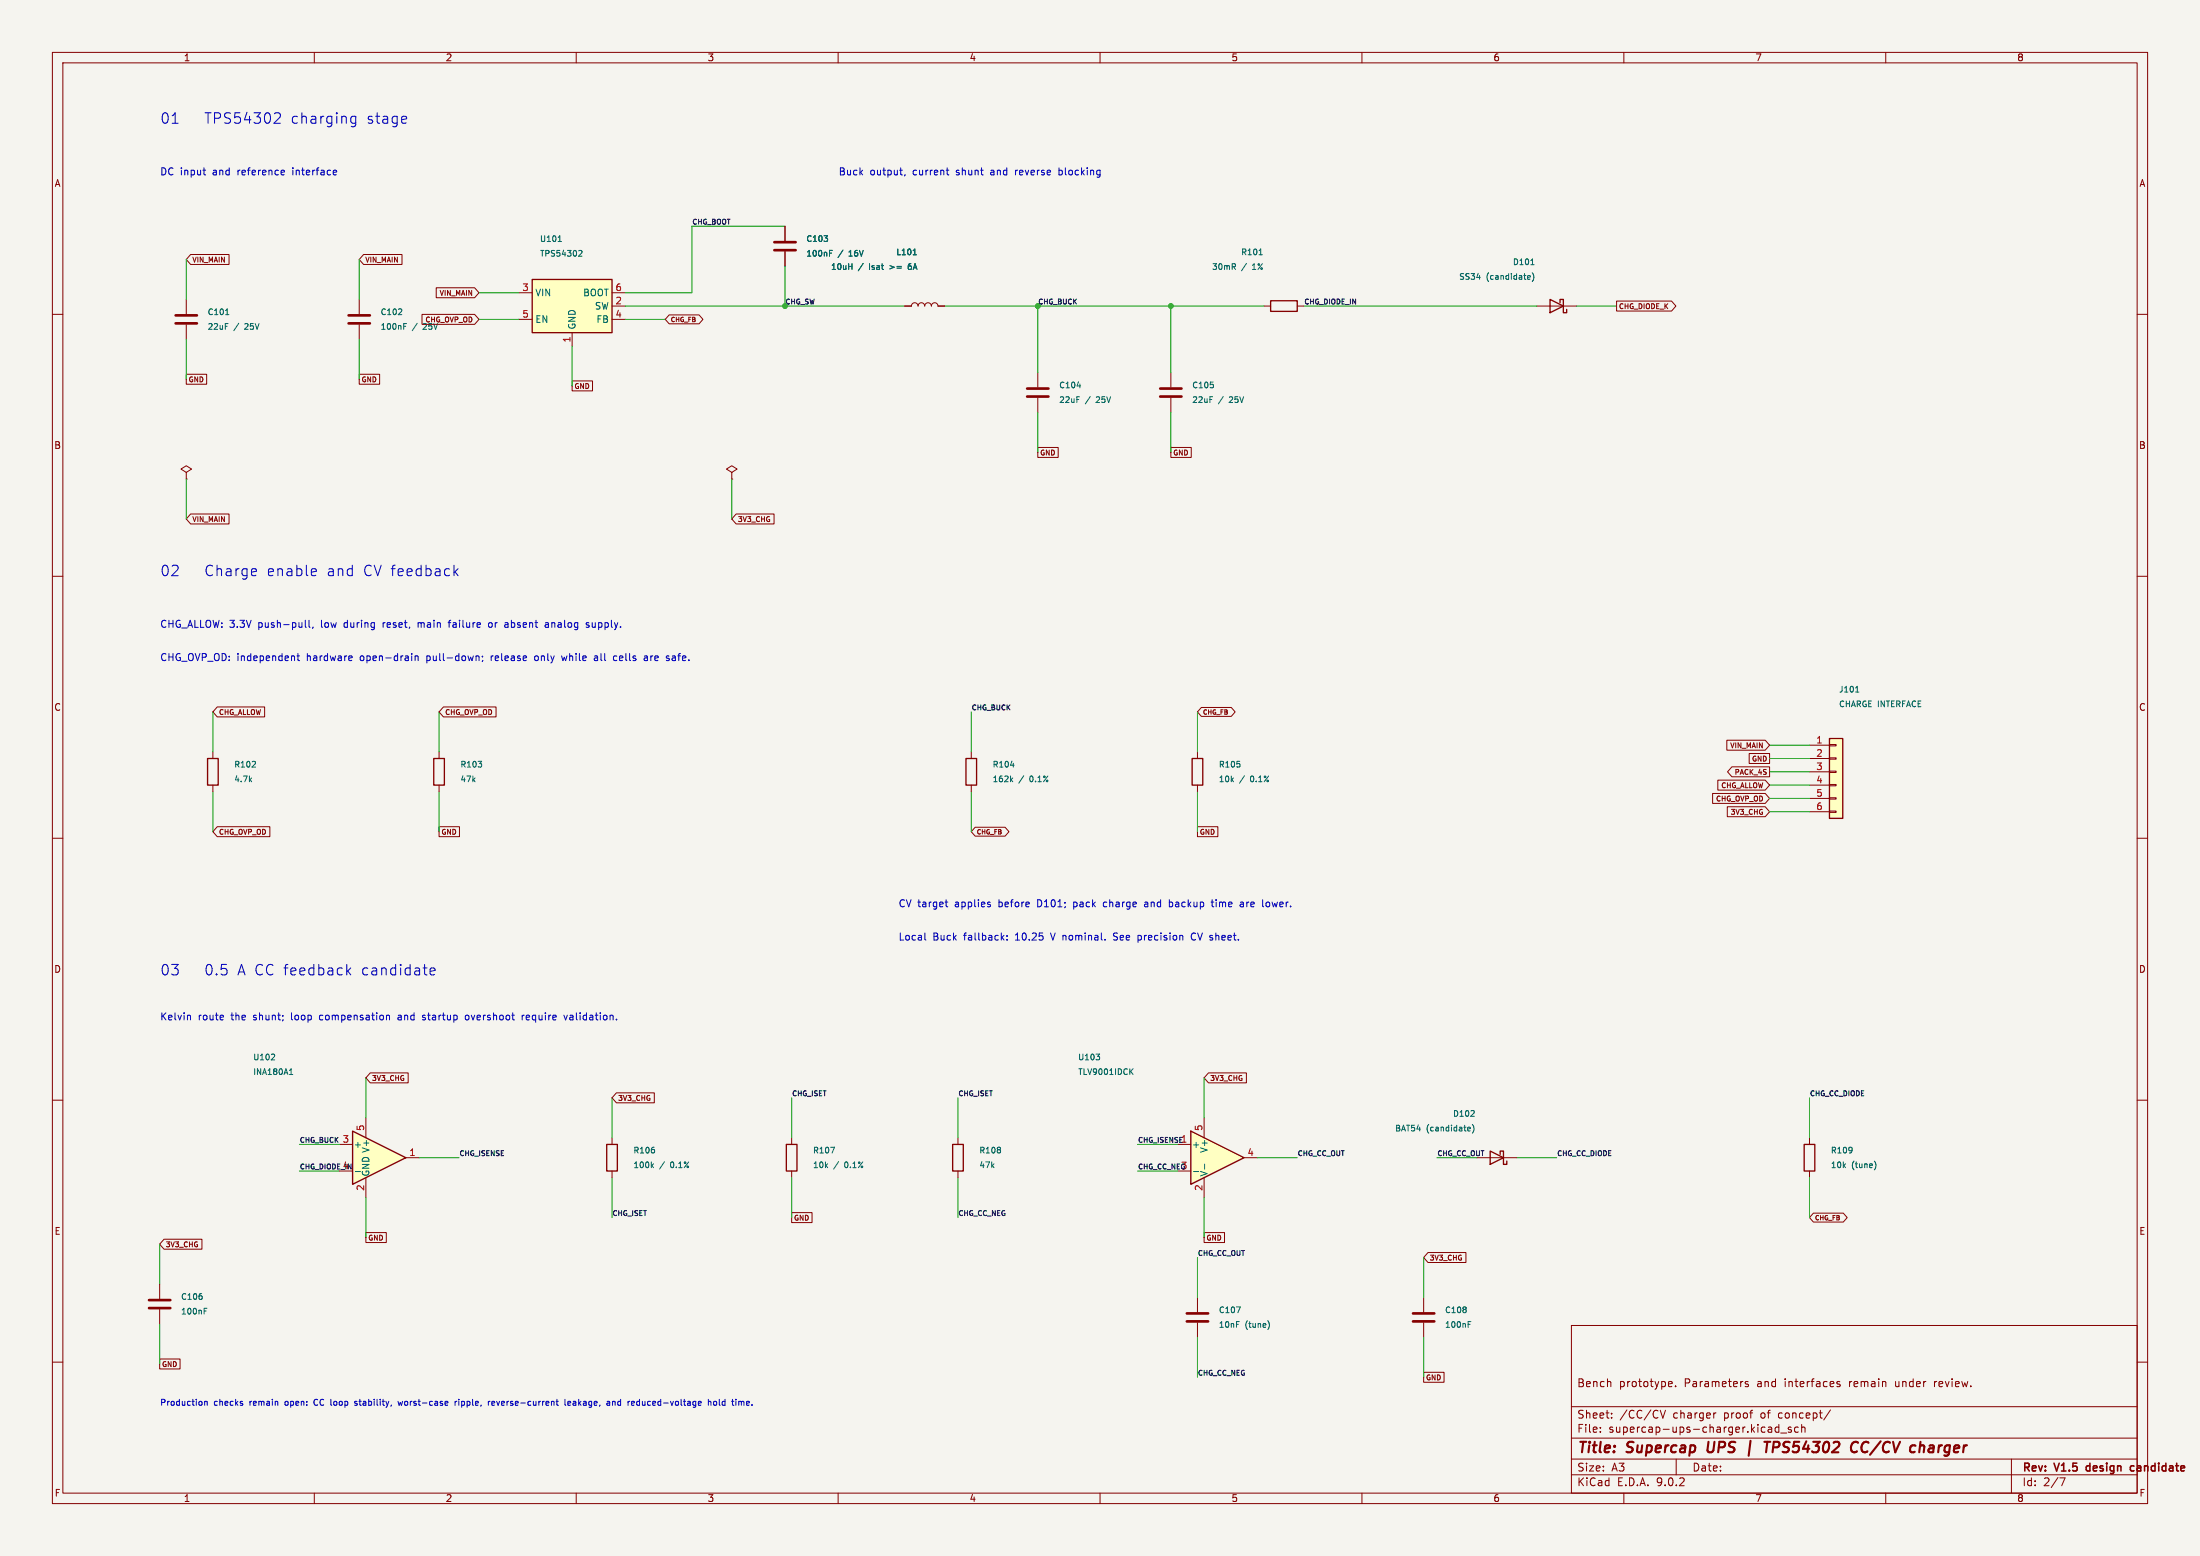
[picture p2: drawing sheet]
(kicad_sch (version 20250114) (generator "eeschema") (paper "A3")
(title_block (title "Supercap UPS | TPS54302 CC/CV charger") (rev "V1.5 design candidate") (comment 1 "Bench prototype. Parameters and interfaces remain under review."))
(lib_symbols
 (symbol "Regulator_Switching:TPS54302"
  (exclude_from_sim no)
  (in_bom yes)
  (on_board yes)
  (property "Reference" "U" (at -7.62 6.35 0) (effects (font (size 1.27 1.27)) (justify left)))
  (property "Value" "TPS54302" (at 0 6.35 0) (effects (font (size 1.27 1.27)) (justify left)))
  (property "Footprint" "Package_TO_SOT_SMD:SOT-23-6" (at 1.27 -8.89 0) (effects (font (size 1.27 1.27)) (justify left) (hide yes)))
  (property "Datasheet" "http://www.ti.com/lit/ds/symlink/tps54302.pdf" (at -7.62 8.89 0) (effects (font (size 1.27 1.27)) (hide yes)))
  (property "Description" "3A, 4.5 to 28V Input, EMI Friendly integrated switch synchronous step-down regulator, pulse-skipping, SOT-23-6" (at 0 0 0) (effects (font (size 1.27 1.27)) (hide yes)))
  (symbol "TPS54302_0_1"
   (rectangle (start -7.62 5.08) (end 7.62 -5.08) (stroke (width 0.254) (type default)) (fill (type background))))
  (symbol "TPS54302_1_1"
   (pin power_in line (at -10.16 2.54 0) (length 2.54) (name "VIN" (effects (font (size 1.27 1.27)))) (number "3" (effects (font (size 1.27 1.27)))))
   (pin input line (at -10.16 -2.54 0) (length 2.54) (name "EN" (effects (font (size 1.27 1.27)))) (number "5" (effects (font (size 1.27 1.27)))))
   (pin power_in line (at 0 -7.62 90) (length 2.54) (name "GND" (effects (font (size 1.27 1.27)))) (number "1" (effects (font (size 1.27 1.27)))))
   (pin passive line (at 10.16 2.54 180) (length 2.54) (name "BOOT" (effects (font (size 1.27 1.27)))) (number "6" (effects (font (size 1.27 1.27)))))
   (pin power_out line (at 10.16 0 180) (length 2.54) (name "SW" (effects (font (size 1.27 1.27)))) (number "2" (effects (font (size 1.27 1.27)))))
   (pin input line (at 10.16 -2.54 180) (length 2.54) (name "FB" (effects (font (size 1.27 1.27)))) (number "4" (effects (font (size 1.27 1.27))))))
  (embedded_fonts no))
 (symbol "Device:C"
  (pin_numbers (hide yes))
  (pin_names
   (offset 0.254))
  (exclude_from_sim no)
  (in_bom yes)
  (on_board yes)
  (property "Reference" "C" (at 0.635 2.54 0) (effects (font (size 1.27 1.27)) (justify left)))
  (property "Value" "C" (at 0.635 -2.54 0) (effects (font (size 1.27 1.27)) (justify left)))
  (property "Footprint" "" (at 0.9652 -3.81 0) (effects (font (size 1.27 1.27)) (hide yes)))
  (property "Datasheet" "~" (at 0 0 0) (effects (font (size 1.27 1.27)) (hide yes)))
  (property "Description" "Unpolarized capacitor" (at 0 0 0) (effects (font (size 1.27 1.27)) (hide yes)))
  (symbol "C_0_1"
   (polyline (pts (xy -2.032 0.762) (xy 2.032 0.762)) (stroke (width 0.508) (type default)) (fill (type none)))
   (polyline (pts (xy -2.032 -0.762) (xy 2.032 -0.762)) (stroke (width 0.508) (type default)) (fill (type none))))
  (symbol "C_1_1"
   (pin passive line (at 0 3.81 270) (length 2.794) (name "~" (effects (font (size 1.27 1.27)))) (number "1" (effects (font (size 1.27 1.27)))))
   (pin passive line (at 0 -3.81 90) (length 2.794) (name "~" (effects (font (size 1.27 1.27)))) (number "2" (effects (font (size 1.27 1.27))))))
  (embedded_fonts no))
 (symbol "Device:L"
  (pin_numbers (hide yes))
  (pin_names
   (offset 1.016) (hide yes))
  (exclude_from_sim no)
  (in_bom yes)
  (on_board yes)
  (property "Reference" "L" (at -1.27 0 90) (effects (font (size 1.27 1.27))))
  (property "Value" "L" (at 1.905 0 90) (effects (font (size 1.27 1.27))))
  (property "Footprint" "" (at 0 0 0) (effects (font (size 1.27 1.27)) (hide yes)))
  (property "Datasheet" "~" (at 0 0 0) (effects (font (size 1.27 1.27)) (hide yes)))
  (property "Description" "Inductor" (at 0 0 0) (effects (font (size 1.27 1.27)) (hide yes)))
  (symbol "L_0_1"
   (arc (start 0 2.54) (mid 0.6323 1.905) (end 0 1.27) (stroke (width 0) (type default)) (fill (type none)))
   (arc (start 0 1.27) (mid 0.6323 0.635) (end 0 0) (stroke (width 0) (type default)) (fill (type none)))
   (arc (start 0 0) (mid 0.6323 -0.635) (end 0 -1.27) (stroke (width 0) (type default)) (fill (type none)))
   (arc (start 0 -1.27) (mid 0.6323 -1.905) (end 0 -2.54) (stroke (width 0) (type default)) (fill (type none))))
  (symbol "L_1_1"
   (pin passive line (at 0 3.81 270) (length 1.27) (name "1" (effects (font (size 1.27 1.27)))) (number "1" (effects (font (size 1.27 1.27)))))
   (pin passive line (at 0 -3.81 90) (length 1.27) (name "2" (effects (font (size 1.27 1.27)))) (number "2" (effects (font (size 1.27 1.27))))))
  (embedded_fonts no))
 (symbol "Device:R"
  (pin_numbers (hide yes))
  (pin_names
   (offset 0))
  (exclude_from_sim no)
  (in_bom yes)
  (on_board yes)
  (property "Reference" "R" (at 2.032 0 90) (effects (font (size 1.27 1.27))))
  (property "Value" "R" (at 0 0 90) (effects (font (size 1.27 1.27))))
  (property "Footprint" "" (at -1.778 0 90) (effects (font (size 1.27 1.27)) (hide yes)))
  (property "Datasheet" "~" (at 0 0 0) (effects (font (size 1.27 1.27)) (hide yes)))
  (property "Description" "Resistor" (at 0 0 0) (effects (font (size 1.27 1.27)) (hide yes)))
  (symbol "R_0_1"
   (rectangle (start -1.016 -2.54) (end 1.016 2.54) (stroke (width 0.254) (type default)) (fill (type none))))
  (symbol "R_1_1"
   (pin passive line (at 0 3.81 270) (length 1.27) (name "~" (effects (font (size 1.27 1.27)))) (number "1" (effects (font (size 1.27 1.27)))))
   (pin passive line (at 0 -3.81 90) (length 1.27) (name "~" (effects (font (size 1.27 1.27)))) (number "2" (effects (font (size 1.27 1.27))))))
  (embedded_fonts no))
 (symbol "Device:D_Schottky"
  (pin_numbers (hide yes))
  (pin_names
   (offset 1.016) (hide yes))
  (exclude_from_sim no)
  (in_bom yes)
  (on_board yes)
  (property "Reference" "D" (at 0 2.54 0) (effects (font (size 1.27 1.27))))
  (property "Value" "D_Schottky" (at 0 -2.54 0) (effects (font (size 1.27 1.27))))
  (property "Footprint" "" (at 0 0 0) (effects (font (size 1.27 1.27)) (hide yes)))
  (property "Datasheet" "~" (at 0 0 0) (effects (font (size 1.27 1.27)) (hide yes)))
  (property "Description" "Schottky diode" (at 0 0 0) (effects (font (size 1.27 1.27)) (hide yes)))
  (symbol "D_Schottky_0_1"
   (polyline (pts (xy -1.905 0.635) (xy -1.905 1.27) (xy -1.27 1.27) (xy -1.27 -1.27) (xy -0.635 -1.27) (xy -0.635 -0.635)) (stroke (width 0.254) (type default)) (fill (type none)))
   (polyline (pts (xy 1.27 1.27) (xy 1.27 -1.27) (xy -1.27 0) (xy 1.27 1.27)) (stroke (width 0.254) (type default)) (fill (type none)))
   (polyline (pts (xy 1.27 0) (xy -1.27 0)) (stroke (width 0) (type default)) (fill (type none))))
  (symbol "D_Schottky_1_1"
   (pin passive line (at -3.81 0 0) (length 2.54) (name "K" (effects (font (size 1.27 1.27)))) (number "1" (effects (font (size 1.27 1.27)))))
   (pin passive line (at 3.81 0 180) (length 2.54) (name "A" (effects (font (size 1.27 1.27)))) (number "2" (effects (font (size 1.27 1.27))))))
  (embedded_fonts no))
 (symbol "power:PWR_FLAG"
  (power)
  (pin_numbers (hide yes))
  (pin_names
   (offset 0) (hide yes))
  (exclude_from_sim no)
  (in_bom yes)
  (on_board yes)
  (property "Reference" "#FLG" (at 0 1.905 0) (effects (font (size 1.27 1.27)) (hide yes)))
  (property "Value" "PWR_FLAG" (at 0 3.81 0) (effects (font (size 1.27 1.27))))
  (property "Footprint" "" (at 0 0 0) (effects (font (size 1.27 1.27)) (hide yes)))
  (property "Datasheet" "~" (at 0 0 0) (effects (font (size 1.27 1.27)) (hide yes)))
  (property "Description" "Special symbol for telling ERC where power comes from" (at 0 0 0) (effects (font (size 1.27 1.27)) (hide yes)))
  (symbol "PWR_FLAG_0_0"
   (pin power_out line (at 0 0 90) (length 0) (name "~" (effects (font (size 1.27 1.27)))) (number "1" (effects (font (size 1.27 1.27))))))
  (symbol "PWR_FLAG_0_1"
   (polyline (pts (xy 0 0) (xy 0 1.27) (xy -1.016 1.905) (xy 0 2.54) (xy 1.016 1.905) (xy 0 1.27)) (stroke (width 0) (type default)) (fill (type none))))
  (embedded_fonts no))
 (symbol "Connector_Generic:Conn_01x06"
  (pin_names
   (offset 1.016) (hide yes))
  (exclude_from_sim no)
  (in_bom yes)
  (on_board yes)
  (property "Reference" "J" (at 0 7.62 0) (effects (font (size 1.27 1.27))))
  (property "Value" "Conn_01x06" (at 0 -10.16 0) (effects (font (size 1.27 1.27))))
  (property "Footprint" "" (at 0 0 0) (effects (font (size 1.27 1.27)) (hide yes)))
  (property "Datasheet" "~" (at 0 0 0) (effects (font (size 1.27 1.27)) (hide yes)))
  (property "Description" "Generic connector, single row, 01x06, script generated (kicad-library-utils/schlib/autogen/connector/)" (at 0 0 0) (effects (font (size 1.27 1.27)) (hide yes)))
  (symbol "Conn_01x06_1_1"
   (rectangle (start -1.27 6.35) (end 1.27 -8.89) (stroke (width 0.254) (type default)) (fill (type background)))
   (rectangle (start -1.27 5.207) (end 0 4.953) (stroke (width 0.1524) (type default)) (fill (type none)))
   (rectangle (start -1.27 2.667) (end 0 2.413) (stroke (width 0.1524) (type default)) (fill (type none)))
   (rectangle (start -1.27 0.127) (end 0 -0.127) (stroke (width 0.1524) (type default)) (fill (type none)))
   (rectangle (start -1.27 -2.413) (end 0 -2.667) (stroke (width 0.1524) (type default)) (fill (type none)))
   (rectangle (start -1.27 -4.953) (end 0 -5.207) (stroke (width 0.1524) (type default)) (fill (type none)))
   (rectangle (start -1.27 -7.493) (end 0 -7.747) (stroke (width 0.1524) (type default)) (fill (type none)))
   (pin passive line (at -5.08 5.08 0) (length 3.81) (name "Pin_1" (effects (font (size 1.27 1.27)))) (number "1" (effects (font (size 1.27 1.27)))))
   (pin passive line (at -5.08 2.54 0) (length 3.81) (name "Pin_2" (effects (font (size 1.27 1.27)))) (number "2" (effects (font (size 1.27 1.27)))))
   (pin passive line (at -5.08 0 0) (length 3.81) (name "Pin_3" (effects (font (size 1.27 1.27)))) (number "3" (effects (font (size 1.27 1.27)))))
   (pin passive line (at -5.08 -2.54 0) (length 3.81) (name "Pin_4" (effects (font (size 1.27 1.27)))) (number "4" (effects (font (size 1.27 1.27)))))
   (pin passive line (at -5.08 -5.08 0) (length 3.81) (name "Pin_5" (effects (font (size 1.27 1.27)))) (number "5" (effects (font (size 1.27 1.27)))))
   (pin passive line (at -5.08 -7.62 0) (length 3.81) (name "Pin_6" (effects (font (size 1.27 1.27)))) (number "6" (effects (font (size 1.27 1.27))))))
  (embedded_fonts no))
 (symbol "Amplifier_Current:INA180A1"
  (pin_names
   (offset 0.127))
  (exclude_from_sim no)
  (in_bom yes)
  (on_board yes)
  (property "Reference" "U" (at 3.81 3.81 0) (effects (font (size 1.27 1.27)) (justify left)))
  (property "Value" "INA180A1" (at 3.81 -2.54 0) (effects (font (size 1.27 1.27)) (justify left)))
  (property "Footprint" "Package_TO_SOT_SMD:SOT-23-5" (at 1.27 1.27 0) (effects (font (size 1.27 1.27)) (hide yes)))
  (property "Datasheet" "http://www.ti.com/lit/ds/symlink/ina180.pdf" (at 3.81 3.81 0) (effects (font (size 1.27 1.27)) (hide yes)))
  (property "Description" "Current Sense Amplifier, 1 Circuit, Rail-to-Rail, 26V, Gain 20 V/V, SOT-23-5" (at 0 0 0) (effects (font (size 1.27 1.27)) (hide yes)))
  (symbol "INA180A1_0_1"
   (polyline (pts (xy 5.08 0) (xy -5.08 5.08) (xy -5.08 -5.08) (xy 5.08 0)) (stroke (width 0.254) (type default)) (fill (type background))))
  (symbol "INA180A1_1_1"
   (pin input line (at -7.62 2.54 0) (length 2.54) (name "+" (effects (font (size 1.27 1.27)))) (number "3" (effects (font (size 1.27 1.27)))))
   (pin input line (at -7.62 -2.54 0) (length 2.54) (name "-" (effects (font (size 1.27 1.27)))) (number "4" (effects (font (size 1.27 1.27)))))
   (pin power_in line (at -2.54 7.62 270) (length 3.81) (name "V+" (effects (font (size 1.27 1.27)))) (number "5" (effects (font (size 1.27 1.27)))))
   (pin power_in line (at -2.54 -7.62 90) (length 3.81) (name "GND" (effects (font (size 1.27 1.27)))) (number "2" (effects (font (size 1.27 1.27)))))
   (pin output line (at 7.62 0 180) (length 2.54) (name "~" (effects (font (size 1.27 1.27)))) (number "1" (effects (font (size 1.27 1.27))))))
  (embedded_fonts no))
 (symbol "Amplifier_Operational:TLV9001IDCK"
  (pin_names
   (offset 0.127))
  (exclude_from_sim no)
  (in_bom yes)
  (on_board yes)
  (property "Reference" "U" (at 7.62 2.54 0) (effects (font (size 1.27 1.27))))
  (property "Value" "TLV9001IDCK" (at 11.43 -2.54 0) (effects (font (size 1.27 1.27))))
  (property "Footprint" "Package_TO_SOT_SMD:SOT-353_SC-70-5" (at 5.08 0 0) (effects (font (size 1.27 1.27)) (hide yes)))
  (property "Datasheet" "https://www.ti.com/lit/ds/symlink/tlv9001.pdf" (at 0 0 0) (effects (font (size 1.27 1.27)) (hide yes)))
  (property "Description" "Low-power, Rail-to-Rail, 1MHz Operational Amplifier, SOT-353" (at 0 0 0) (effects (font (size 1.27 1.27)) (hide yes)))

  (symbol "TLV9001IDCK_0_1"
   (polyline (pts (xy -2.54 5.08) (xy -2.54 -5.08) (xy 7.62 0) (xy -2.54 5.08)) (stroke (width 0.254) (type default)) (fill (type background))))
  (symbol "TLV9001IDCK_1_1"
   (pin input line (at -5.08 2.54 0) (length 2.54) (name "+" (effects (font (size 1.27 1.27)))) (number "1" (effects (font (size 1.27 1.27)))))
   (pin input line (at -5.08 -2.54 0) (length 2.54) (name "-" (effects (font (size 1.27 1.27)))) (number "3" (effects (font (size 1.27 1.27)))))
   (pin power_in line (at 0 7.62 270) (length 3.81) (name "V+" (effects (font (size 1.27 1.27)))) (number "5" (effects (font (size 1.27 1.27)))))
   (pin power_in line (at 0 -7.62 90) (length 3.81) (name "V-" (effects (font (size 1.27 1.27)))) (number "2" (effects (font (size 1.27 1.27)))))
   (pin output line (at 10.16 0 180) (length 2.54) (name "~" (effects (font (size 1.27 1.27)))) (number "4" (effects (font (size 1.27 1.27))))))
  (embedded_fonts no)))
(text "01   TPS54302 charging stage" (at 30.48 22.86 0) (effects (font (size 2 2)) (justify left)))
(text "DC input and reference interface" (at 30.48 33.02 0) (effects (font (size 1.35 1.35)) (justify left)))
(text "Buck output, current shunt and reverse blocking" (at 160.02 33.02 0) (effects (font (size 1.35 1.35)) (justify left)))
(symbol (lib_id "Regulator_Switching:TPS54302") (at 109.22 58.42 0) (unit 1) (in_bom yes) (on_board yes) (dnp no) (property "Reference" "U101" (at 103 45.6 0) (effects (font (size 1.1 1.1)) (justify left))) (property "Value" "TPS54302" (at 103 48.4 0) (effects (font (size 1.1 1.1)) (justify left))) (property "Footprint" "Package_TO_SOT_SMD:SOT-23-6" (at 109.22 58.42 0) (effects (font (size 1 1)) (hide yes))) (pin "3") (pin "5") (pin "1") (pin "6") (pin "2") (pin "4"))
(wire (pts (xy 99.06 55.88) (xy 91.44 55.88)) (stroke (width 0) (type default)))
(global_label "VIN_MAIN" (shape input) (at 91.44 55.88 0) (effects (font (size 0.95 0.95)) (justify right)) (property "Intersheetrefs" "${INTERSHEET_REFS}" (at 91.44 55.88 0) (effects (font (size 0.95 0.95)) (hide yes))))
(wire (pts (xy 99.06 60.96) (xy 91.44 60.96)) (stroke (width 0) (type default)))
(global_label "CHG_OVP_OD" (shape input) (at 91.44 60.96 0) (effects (font (size 0.95 0.95)) (justify right)) (property "Intersheetrefs" "${INTERSHEET_REFS}" (at 91.44 60.96 0) (effects (font (size 0.95 0.95)) (hide yes))))
(wire (pts (xy 109.22 66.04) (xy 109.22 73.66)) (stroke (width 0) (type default)))
(global_label "GND" (shape passive) (at 109.22 73.66 0) (effects (font (size 0.95 0.95)) (justify left)) (property "Intersheetrefs" "${INTERSHEET_REFS}" (at 109.22 73.66 0) (effects (font (size 0.95 0.95)) (hide yes))))
(wire (pts (xy 119.38 60.96) (xy 127 60.96)) (stroke (width 0) (type default)))
(global_label "CHG_FB" (shape bidirectional) (at 127 60.96 180) (effects (font (size 0.85 0.85)) (justify left)))
(symbol (lib_id "Device:C") (at 35.56 60.96 0) (unit 1) (in_bom yes) (on_board yes) (dnp no) (property "Reference" "C101" (at 39.56 59.56 0) (effects (font (size 1.1 1.1)) (justify left))) (property "Value" "22uF / 25V" (at 39.56 62.36 0) (effects (font (size 1.1 1.1)) (justify left))) (property "Footprint" "" (at 35.56 60.96 0) (effects (font (size 1 1)) (hide yes))) (pin "1") (pin "2"))
(wire (pts (xy 35.56 57.15) (xy 35.56 49.53)) (stroke (width 0) (type default)))
(global_label "VIN_MAIN" (shape input) (at 35.56 49.53 0) (effects (font (size 0.95 0.95)) (justify left)) (property "Intersheetrefs" "${INTERSHEET_REFS}" (at 35.56 49.53 0) (effects (font (size 0.95 0.95)) (hide yes))))
(wire (pts (xy 35.56 64.77) (xy 35.56 72.39)) (stroke (width 0) (type default)))
(global_label "GND" (shape passive) (at 35.56 72.39 0) (effects (font (size 0.95 0.95)) (justify left)) (property "Intersheetrefs" "${INTERSHEET_REFS}" (at 35.56 72.39 0) (effects (font (size 0.95 0.95)) (hide yes))))
(symbol (lib_id "Device:C") (at 68.58 60.96 0) (unit 1) (in_bom yes) (on_board yes) (dnp no) (property "Reference" "C102" (at 72.58 59.56 0) (effects (font (size 1.1 1.1)) (justify left))) (property "Value" "100nF / 25V" (at 72.58 62.36 0) (effects (font (size 1.1 1.1)) (justify left))) (property "Footprint" "" (at 68.58 60.96 0) (effects (font (size 1 1)) (hide yes))) (pin "1") (pin "2"))
(wire (pts (xy 68.58 57.15) (xy 68.58 49.53)) (stroke (width 0) (type default)))
(global_label "VIN_MAIN" (shape input) (at 68.58 49.53 0) (effects (font (size 0.95 0.95)) (justify left)) (property "Intersheetrefs" "${INTERSHEET_REFS}" (at 68.58 49.53 0) (effects (font (size 0.95 0.95)) (hide yes))))
(wire (pts (xy 68.58 64.77) (xy 68.58 72.39)) (stroke (width 0) (type default)))
(global_label "GND" (shape passive) (at 68.58 72.39 0) (effects (font (size 0.95 0.95)) (justify left)) (property "Intersheetrefs" "${INTERSHEET_REFS}" (at 68.58 72.39 0) (effects (font (size 0.95 0.95)) (hide yes))))
(symbol (lib_id "Device:C") (at 149.86 46.99 0) (unit 1) (in_bom yes) (on_board yes) (dnp no) (property "Reference" "C103" (at 153.86 45.59 0) (effects (font (size 1.1 1.1)) (justify left))) (property "Value" "100nF / 16V" (at 153.86 48.39 0) (effects (font (size 1.1 1.1)) (justify left))) (property "Footprint" "" (at 149.86 46.99 0) (effects (font (size 1 1)) (hide yes))) (pin "1") (pin "2"))
(symbol (lib_id "Device:L") (at 176.53 58.42 90) (unit 1) (in_bom yes) (on_board yes) (dnp no) (property "Reference" "L101" (at 175.26 48.13 90) (effects (font (size 1.1 1.1)) (justify left))) (property "Value" "10uH / Isat >= 6A" (at 175.26 50.93 90) (effects (font (size 1.1 1.1)) (justify left))) (property "Footprint" "" (at 176.53 58.42 0) (effects (font (size 1 1)) (hide yes))) (pin "1") (pin "2"))
(symbol (lib_id "Device:R") (at 245.11 58.42 90) (unit 1) (in_bom yes) (on_board yes) (dnp no) (property "Reference" "R101" (at 241.3 48.13 90) (effects (font (size 1.1 1.1)) (justify left))) (property "Value" "30mR / 1%" (at 241.3 50.93 90) (effects (font (size 1.1 1.1)) (justify left))) (property "Footprint" "" (at 245.11 58.42 0) (effects (font (size 1 1)) (hide yes))) (pin "1") (pin "2"))
(symbol (lib_id "Device:D_Schottky") (at 297.18 58.42 180) (unit 1) (in_bom yes) (on_board yes) (dnp no) (property "Reference" "D101" (at 293.18 50.02 0) (effects (font (size 1.1 1.1)) (justify left))) (property "Value" "SS34 (candidate)" (at 293.18 52.82 0) (effects (font (size 1.1 1.1)) (justify left))) (property "Footprint" "" (at 297.18 58.42 0) (effects (font (size 1 1)) (hide yes))) (pin "1") (pin "2"))
(wire (pts (xy 300.99 58.42) (xy 308.61 58.42)) (stroke (width 0) (type default)))
(global_label "CHG_DIODE_K" (shape output) (at 308.61 58.42 180) (effects (font (size 0.95 0.95)) (justify left)) (property "Intersheetrefs" "${INTERSHEET_REFS}" (at 308.61 58.42 0) (effects (font (size 0.95 0.95)) (hide yes))))
(symbol (lib_id "Device:C") (at 198.12 74.93 0) (unit 1) (in_bom yes) (on_board yes) (dnp no) (property "Reference" "C104" (at 202.12 73.53 0) (effects (font (size 1.1 1.1)) (justify left))) (property "Value" "22uF / 25V" (at 202.12 76.33 0) (effects (font (size 1.1 1.1)) (justify left))) (property "Footprint" "" (at 198.12 74.93 0) (effects (font (size 1 1)) (hide yes))) (pin "1") (pin "2"))
(wire (pts (xy 198.12 78.74) (xy 198.12 86.36)) (stroke (width 0) (type default)))
(global_label "GND" (shape passive) (at 198.12 86.36 0) (effects (font (size 0.95 0.95)) (justify left)) (property "Intersheetrefs" "${INTERSHEET_REFS}" (at 198.12 86.36 0) (effects (font (size 0.95 0.95)) (hide yes))))
(symbol (lib_id "Device:C") (at 223.52 74.93 0) (unit 1) (in_bom yes) (on_board yes) (dnp no) (property "Reference" "C105" (at 227.52 73.53 0) (effects (font (size 1.1 1.1)) (justify left))) (property "Value" "22uF / 25V" (at 227.52 76.33 0) (effects (font (size 1.1 1.1)) (justify left))) (property "Footprint" "" (at 223.52 74.93 0) (effects (font (size 1 1)) (hide yes))) (pin "1") (pin "2"))
(wire (pts (xy 223.52 78.74) (xy 223.52 86.36)) (stroke (width 0) (type default)))
(global_label "GND" (shape passive) (at 223.52 86.36 0) (effects (font (size 0.95 0.95)) (justify left)) (property "Intersheetrefs" "${INTERSHEET_REFS}" (at 223.52 86.36 0) (effects (font (size 0.95 0.95)) (hide yes))))
(wire (pts (xy 119.38 55.88) (xy 132.08 55.88)) (stroke (width 0) (type default)))
(wire (pts (xy 132.08 55.88) (xy 132.08 43.18)) (stroke (width 0) (type default)))
(wire (pts (xy 132.08 43.18) (xy 149.86 43.18)) (stroke (width 0) (type default)))
(wire (pts (xy 119.38 58.42) (xy 149.86 58.42)) (stroke (width 0) (type default)))
(wire (pts (xy 149.86 50.8) (xy 149.86 58.42)) (stroke (width 0) (type default)))
(wire (pts (xy 149.86 58.42) (xy 172.72 58.42)) (stroke (width 0) (type default)))
(junction (at 149.86 58.42) (diameter 0) (color 0 0 0 0))
(label "CHG_SW" (at 149.86 58.42 0) (effects (font (size 0.95 0.95)) (justify left bottom)))
(label "CHG_BOOT" (at 132.08 43.18 0) (effects (font (size 0.95 0.95)) (justify left bottom)))
(wire (pts (xy 180.34 58.42) (xy 198.12 58.42)) (stroke (width 0) (type default)))
(wire (pts (xy 198.12 58.42) (xy 223.52 58.42)) (stroke (width 0) (type default)))
(wire (pts (xy 223.52 58.42) (xy 241.3 58.42)) (stroke (width 0) (type default)))
(wire (pts (xy 198.12 58.42) (xy 198.12 71.12)) (stroke (width 0) (type default)))
(wire (pts (xy 223.52 58.42) (xy 223.52 71.12)) (stroke (width 0) (type default)))
(junction (at 198.12 58.42) (diameter 0) (color 0 0 0 0))
(junction (at 223.52 58.42) (diameter 0) (color 0 0 0 0))
(label "CHG_BUCK" (at 198.12 58.42 0) (effects (font (size 0.95 0.95)) (justify left bottom)))
(wire (pts (xy 248.92 58.42) (xy 293.37 58.42)) (stroke (width 0) (type default)))
(label "CHG_DIODE_IN" (at 248.92 58.42 0) (effects (font (size 0.95 0.95)) (justify left bottom)))
(symbol (lib_id "power:PWR_FLAG") (at 35.56 91.44 0) (unit 1) (in_bom no) (on_board no) (dnp no) (property "Reference" "#FLG0101" (at 39.56 90.04 0) (effects (font (size 1.1 1.1)) (hide yes))) (property "Value" "PWR_FLAG" (at 39.56 92.84 0) (effects (font (size 1.1 1.1)) (hide yes))) (property "Footprint" "" (at 35.56 91.44 0) (effects (font (size 1 1)) (hide yes))) (pin "1"))
(wire (pts (xy 35.56 91.44) (xy 35.56 99.06)) (stroke (width 0) (type default)))
(global_label "VIN_MAIN" (shape input) (at 35.56 99.06 0) (effects (font (size 0.95 0.95)) (justify left)) (property "Intersheetrefs" "${INTERSHEET_REFS}" (at 35.56 99.06 0) (effects (font (size 0.95 0.95)) (hide yes))))


(symbol (lib_id "power:PWR_FLAG") (at 139.7 91.44 0) (unit 1) (in_bom no) (on_board no) (dnp no) (property "Reference" "#FLG0103" (at 143.7 90.04 0) (effects (font (size 1.1 1.1)) (hide yes))) (property "Value" "PWR_FLAG" (at 143.7 92.84 0) (effects (font (size 1.1 1.1)) (hide yes))) (property "Footprint" "" (at 139.7 91.44 0) (effects (font (size 1 1)) (hide yes))) (pin "1"))
(wire (pts (xy 139.7 91.44) (xy 139.7 99.06)) (stroke (width 0) (type default)))
(global_label "3V3_CHG" (shape input) (at 139.7 99.06 0) (effects (font (size 0.95 0.95)) (justify left)) (property "Intersheetrefs" "${INTERSHEET_REFS}" (at 139.7 99.06 0) (effects (font (size 0.95 0.95)) (hide yes))))
(text "02   Charge enable and CV feedback" (at 30.48 109.22 0) (effects (font (size 2 2)) (justify left)))
(text "CHG_ALLOW: 3.3V push-pull, low during reset, main failure or absent analog supply." (at 30.48 119.38 0) (effects (font (size 1.35 1.35)) (justify left)))
(text "CHG_OVP_OD: independent hardware open-drain pull-down; release only while all cells are safe." (at 30.48 125.73 0) (effects (font (size 1.35 1.35)) (justify left)))
(symbol (lib_id "Device:R") (at 40.64 147.32 0) (unit 1) (in_bom yes) (on_board yes) (dnp no) (property "Reference" "R102" (at 44.64 145.92 0) (effects (font (size 1.1 1.1)) (justify left))) (property "Value" "4.7k" (at 44.64 148.72 0) (effects (font (size 1.1 1.1)) (justify left))) (property "Footprint" "" (at 40.64 147.32 0) (effects (font (size 1 1)) (hide yes))) (pin "1") (pin "2"))
(wire (pts (xy 40.64 143.51) (xy 40.64 135.89)) (stroke (width 0) (type default)))
(global_label "CHG_ALLOW" (shape input) (at 40.64 135.89 0) (effects (font (size 0.95 0.95)) (justify left)) (property "Intersheetrefs" "${INTERSHEET_REFS}" (at 40.64 135.89 0) (effects (font (size 0.95 0.95)) (hide yes))))
(wire (pts (xy 40.64 151.13) (xy 40.64 158.75)) (stroke (width 0) (type default)))
(global_label "CHG_OVP_OD" (shape input) (at 40.64 158.75 0) (effects (font (size 0.95 0.95)) (justify left)) (property "Intersheetrefs" "${INTERSHEET_REFS}" (at 40.64 158.75 0) (effects (font (size 0.95 0.95)) (hide yes))))
(symbol (lib_id "Device:R") (at 83.82 147.32 0) (unit 1) (in_bom yes) (on_board yes) (dnp no) (property "Reference" "R103" (at 87.82 145.92 0) (effects (font (size 1.1 1.1)) (justify left))) (property "Value" "47k" (at 87.82 148.72 0) (effects (font (size 1.1 1.1)) (justify left))) (property "Footprint" "" (at 83.82 147.32 0) (effects (font (size 1 1)) (hide yes))) (pin "1") (pin "2"))
(wire (pts (xy 83.82 143.51) (xy 83.82 135.89)) (stroke (width 0) (type default)))
(global_label "CHG_OVP_OD" (shape input) (at 83.82 135.89 0) (effects (font (size 0.95 0.95)) (justify left)) (property "Intersheetrefs" "${INTERSHEET_REFS}" (at 83.82 135.89 0) (effects (font (size 0.95 0.95)) (hide yes))))
(wire (pts (xy 83.82 151.13) (xy 83.82 158.75)) (stroke (width 0) (type default)))
(global_label "GND" (shape passive) (at 83.82 158.75 0) (effects (font (size 0.95 0.95)) (justify left)) (property "Intersheetrefs" "${INTERSHEET_REFS}" (at 83.82 158.75 0) (effects (font (size 0.95 0.95)) (hide yes))))
(symbol (lib_id "Device:R") (at 185.42 147.32 0) (unit 1) (in_bom yes) (on_board yes) (dnp no) (property "Reference" "R104" (at 189.42 145.92 0) (effects (font (size 1.1 1.1)) (justify left))) (property "Value" "162k / 0.1%" (at 189.42 148.72 0) (effects (font (size 1.1 1.1)) (justify left))) (property "Footprint" "" (at 185.42 147.32 0) (effects (font (size 1 1)) (hide yes))) (pin "1") (pin "2"))
(wire (pts (xy 185.42 143.51) (xy 185.42 135.89)) (stroke (width 0) (type default)))
(label "CHG_BUCK" (at 185.42 135.89 0) (effects (font (size 0.95 0.95)) (justify left bottom)))
(wire (pts (xy 185.42 151.13) (xy 185.42 158.75)) (stroke (width 0) (type default)))
(global_label "CHG_FB" (shape bidirectional) (at 185.42 158.75 180) (effects (font (size 0.85 0.85)) (justify left)))
(symbol (lib_id "Device:R") (at 228.6 147.32 0) (unit 1) (in_bom yes) (on_board yes) (dnp no) (property "Reference" "R105" (at 232.6 145.92 0) (effects (font (size 1.1 1.1)) (justify left))) (property "Value" "10k / 0.1%" (at 232.6 148.72 0) (effects (font (size 1.1 1.1)) (justify left))) (property "Footprint" "" (at 228.6 147.32 0) (effects (font (size 1 1)) (hide yes))) (pin "1") (pin "2"))
(wire (pts (xy 228.6 143.51) (xy 228.6 135.89)) (stroke (width 0) (type default)))
(global_label "CHG_FB" (shape bidirectional) (at 228.6 135.89 180) (effects (font (size 0.85 0.85)) (justify left)))
(wire (pts (xy 228.6 151.13) (xy 228.6 158.75)) (stroke (width 0) (type default)))
(global_label "GND" (shape passive) (at 228.6 158.75 0) (effects (font (size 0.95 0.95)) (justify left)) (property "Intersheetrefs" "${INTERSHEET_REFS}" (at 228.6 158.75 0) (effects (font (size 0.95 0.95)) (hide yes))))
(symbol (lib_id "Connector_Generic:Conn_01x06") (at 350.52 147.32 0) (unit 1) (in_bom yes) (on_board yes) (dnp no) (property "Reference" "J101" (at 351 131.6 0) (effects (font (size 1.1 1.1)) (justify left))) (property "Value" "CHARGE INTERFACE" (at 351 134.4 0) (effects (font (size 1.1 1.1)) (justify left))) (property "Footprint" "" (at 350.52 147.32 0) (effects (font (size 1 1)) (hide yes))) (pin "1") (pin "2") (pin "3") (pin "4") (pin "5") (pin "6"))
(wire (pts (xy 345.44 142.24) (xy 337.82 142.24)) (stroke (width 0) (type default)))
(global_label "VIN_MAIN" (shape input) (at 337.82 142.24 0) (effects (font (size 0.95 0.95)) (justify right)) (property "Intersheetrefs" "${INTERSHEET_REFS}" (at 337.82 142.24 0) (effects (font (size 0.95 0.95)) (hide yes))))
(wire (pts (xy 345.44 144.78) (xy 337.82 144.78)) (stroke (width 0) (type default)))
(global_label "GND" (shape passive) (at 337.82 144.78 0) (effects (font (size 0.95 0.95)) (justify right)) (property "Intersheetrefs" "${INTERSHEET_REFS}" (at 337.82 144.78 0) (effects (font (size 0.95 0.95)) (hide yes))))
(wire (pts (xy 345.44 147.32) (xy 337.82 147.32)) (stroke (width 0) (type default)))
(global_label "PACK_4S" (shape output) (at 337.82 147.32 0) (effects (font (size 0.95 0.95)) (justify right)) (property "Intersheetrefs" "${INTERSHEET_REFS}" (at 337.82 147.32 0) (effects (font (size 0.95 0.95)) (hide yes))))
(wire (pts (xy 345.44 149.86) (xy 337.82 149.86)) (stroke (width 0) (type default)))
(global_label "CHG_ALLOW" (shape input) (at 337.82 149.86 0) (effects (font (size 0.95 0.95)) (justify right)) (property "Intersheetrefs" "${INTERSHEET_REFS}" (at 337.82 149.86 0) (effects (font (size 0.95 0.95)) (hide yes))))
(wire (pts (xy 345.44 152.4) (xy 337.82 152.4)) (stroke (width 0) (type default)))
(global_label "CHG_OVP_OD" (shape input) (at 337.82 152.4 0) (effects (font (size 0.95 0.95)) (justify right)) (property "Intersheetrefs" "${INTERSHEET_REFS}" (at 337.82 152.4 0) (effects (font (size 0.95 0.95)) (hide yes))))
(wire (pts (xy 345.44 154.94) (xy 337.82 154.94)) (stroke (width 0) (type default)))
(global_label "3V3_CHG" (shape input) (at 337.82 154.94 0) (effects (font (size 0.95 0.95)) (justify right)) (property "Intersheetrefs" "${INTERSHEET_REFS}" (at 337.82 154.94 0) (effects (font (size 0.95 0.95)) (hide yes))))
(text "CV target applies before D101; pack charge and backup time are lower." (at 171.45 172.72 0) (effects (font (size 1.35 1.35)) (justify left)))
(text "Local Buck fallback: 10.25 V nominal. See precision CV sheet." (at 171.45 179.07 0) (effects (font (size 1.35 1.35)) (justify left)))
(text "03   0.5 A CC feedback candidate" (at 30.48 185.42 0) (effects (font (size 2 2)) (justify left)))
(text "Kelvin route the shunt; loop compensation and startup overshoot require validation." (at 30.48 194.31 0) (effects (font (size 1.35 1.35)) (justify left)))
(symbol (lib_id "Amplifier_Current:INA180A1") (at 72.39 220.98 0) (unit 1) (in_bom yes) (on_board yes) (dnp no) (property "Reference" "U102" (at 48.26 201.8 0) (effects (font (size 1.1 1.1)) (justify left))) (property "Value" "INA180A1" (at 48.26 204.6 0) (effects (font (size 1.1 1.1)) (justify left))) (property "Footprint" "Package_TO_SOT_SMD:SOT-23-5" (at 72.39 220.98 0) (effects (font (size 1 1)) (hide yes))) (pin "3") (pin "4") (pin "5") (pin "2") (pin "1"))
(wire (pts (xy 64.77 218.44) (xy 57.15 218.44)) (stroke (width 0) (type default)))
(label "CHG_BUCK" (at 57.15 218.44 0) (effects (font (size 0.95 0.95)) (justify left bottom)))
(wire (pts (xy 64.77 223.52) (xy 57.15 223.52)) (stroke (width 0) (type default)))
(label "CHG_DIODE_IN" (at 57.15 223.52 0) (effects (font (size 0.95 0.95)) (justify left bottom)))
(wire (pts (xy 69.85 213.36) (xy 69.85 205.74)) (stroke (width 0) (type default)))
(global_label "3V3_CHG" (shape input) (at 69.85 205.74 0) (effects (font (size 0.95 0.95)) (justify left)) (property "Intersheetrefs" "${INTERSHEET_REFS}" (at 69.85 205.74 0) (effects (font (size 0.95 0.95)) (hide yes))))
(wire (pts (xy 69.85 228.6) (xy 69.85 236.22)) (stroke (width 0) (type default)))
(global_label "GND" (shape passive) (at 69.85 236.22 0) (effects (font (size 0.95 0.95)) (justify left)) (property "Intersheetrefs" "${INTERSHEET_REFS}" (at 69.85 236.22 0) (effects (font (size 0.95 0.95)) (hide yes))))
(wire (pts (xy 80.01 220.98) (xy 87.63 220.98)) (stroke (width 0) (type default)))
(label "CHG_ISENSE" (at 87.63 220.98 0) (effects (font (size 0.95 0.95)) (justify left bottom)))
(symbol (lib_id "Device:C") (at 30.48 248.92 0) (unit 1) (in_bom yes) (on_board yes) (dnp no) (property "Reference" "C106" (at 34.48 247.52 0) (effects (font (size 1.1 1.1)) (justify left))) (property "Value" "100nF" (at 34.48 250.32 0) (effects (font (size 1.1 1.1)) (justify left))) (property "Footprint" "" (at 30.48 248.92 0) (effects (font (size 1 1)) (hide yes))) (pin "1") (pin "2"))
(wire (pts (xy 30.48 245.11) (xy 30.48 237.49)) (stroke (width 0) (type default)))
(global_label "3V3_CHG" (shape input) (at 30.48 237.49 0) (effects (font (size 0.95 0.95)) (justify left)) (property "Intersheetrefs" "${INTERSHEET_REFS}" (at 30.48 237.49 0) (effects (font (size 0.95 0.95)) (hide yes))))
(wire (pts (xy 30.48 252.73) (xy 30.48 260.35)) (stroke (width 0) (type default)))
(global_label "GND" (shape passive) (at 30.48 260.35 0) (effects (font (size 0.95 0.95)) (justify left)) (property "Intersheetrefs" "${INTERSHEET_REFS}" (at 30.48 260.35 0) (effects (font (size 0.95 0.95)) (hide yes))))
(symbol (lib_id "Device:R") (at 116.84 220.98 0) (unit 1) (in_bom yes) (on_board yes) (dnp no) (property "Reference" "R106" (at 120.84 219.58 0) (effects (font (size 1.1 1.1)) (justify left))) (property "Value" "100k / 0.1%" (at 120.84 222.38 0) (effects (font (size 1.1 1.1)) (justify left))) (property "Footprint" "" (at 116.84 220.98 0) (effects (font (size 1 1)) (hide yes))) (pin "1") (pin "2"))
(wire (pts (xy 116.84 217.17) (xy 116.84 209.55)) (stroke (width 0) (type default)))
(global_label "3V3_CHG" (shape input) (at 116.84 209.55 0) (effects (font (size 0.95 0.95)) (justify left)) (property "Intersheetrefs" "${INTERSHEET_REFS}" (at 116.84 209.55 0) (effects (font (size 0.95 0.95)) (hide yes))))
(wire (pts (xy 116.84 224.79) (xy 116.84 232.41)) (stroke (width 0) (type default)))
(label "CHG_ISET" (at 116.84 232.41 0) (effects (font (size 0.95 0.95)) (justify left bottom)))
(symbol (lib_id "Device:R") (at 151.13 220.98 0) (unit 1) (in_bom yes) (on_board yes) (dnp no) (property "Reference" "R107" (at 155.13 219.58 0) (effects (font (size 1.1 1.1)) (justify left))) (property "Value" "10k / 0.1%" (at 155.13 222.38 0) (effects (font (size 1.1 1.1)) (justify left))) (property "Footprint" "" (at 151.13 220.98 0) (effects (font (size 1 1)) (hide yes))) (pin "1") (pin "2"))
(wire (pts (xy 151.13 217.17) (xy 151.13 209.55)) (stroke (width 0) (type default)))
(label "CHG_ISET" (at 151.13 209.55 0) (effects (font (size 0.95 0.95)) (justify left bottom)))
(wire (pts (xy 151.13 224.79) (xy 151.13 232.41)) (stroke (width 0) (type default)))
(global_label "GND" (shape passive) (at 151.13 232.41 0) (effects (font (size 0.95 0.95)) (justify left)) (property "Intersheetrefs" "${INTERSHEET_REFS}" (at 151.13 232.41 0) (effects (font (size 0.95 0.95)) (hide yes))))
(symbol (lib_id "Device:R") (at 182.88 220.98 0) (unit 1) (in_bom yes) (on_board yes) (dnp no) (property "Reference" "R108" (at 186.88 219.58 0) (effects (font (size 1.1 1.1)) (justify left))) (property "Value" "47k" (at 186.88 222.38 0) (effects (font (size 1.1 1.1)) (justify left))) (property "Footprint" "" (at 182.88 220.98 0) (effects (font (size 1 1)) (hide yes))) (pin "1") (pin "2"))
(wire (pts (xy 182.88 217.17) (xy 182.88 209.55)) (stroke (width 0) (type default)))
(label "CHG_ISET" (at 182.88 209.55 0) (effects (font (size 0.95 0.95)) (justify left bottom)))
(wire (pts (xy 182.88 224.79) (xy 182.88 232.41)) (stroke (width 0) (type default)))
(label "CHG_CC_NEG" (at 182.88 232.41 0) (effects (font (size 0.95 0.95)) (justify left bottom)))
(symbol (lib_id "Amplifier_Operational:TLV9001IDCK") (at 229.87 220.98 0) (unit 1) (in_bom yes) (on_board yes) (dnp no) (property "Reference" "U103" (at 205.74 201.8 0) (effects (font (size 1.1 1.1)) (justify left))) (property "Value" "TLV9001IDCK" (at 205.74 204.6 0) (effects (font (size 1.1 1.1)) (justify left))) (property "Footprint" "Package_TO_SOT_SMD:SOT-353_SC-70-5" (at 229.87 220.98 0) (effects (font (size 1 1)) (hide yes))) (pin "1") (pin "3") (pin "5") (pin "2") (pin "4"))
(wire (pts (xy 224.79 218.44) (xy 217.17 218.44)) (stroke (width 0) (type default)))
(label "CHG_ISENSE" (at 217.17 218.44 0) (effects (font (size 0.95 0.95)) (justify left bottom)))
(wire (pts (xy 224.79 223.52) (xy 217.17 223.52)) (stroke (width 0) (type default)))
(label "CHG_CC_NEG" (at 217.17 223.52 0) (effects (font (size 0.95 0.95)) (justify left bottom)))
(wire (pts (xy 229.87 213.36) (xy 229.87 205.74)) (stroke (width 0) (type default)))
(global_label "3V3_CHG" (shape input) (at 229.87 205.74 0) (effects (font (size 0.95 0.95)) (justify left)) (property "Intersheetrefs" "${INTERSHEET_REFS}" (at 229.87 205.74 0) (effects (font (size 0.95 0.95)) (hide yes))))
(wire (pts (xy 229.87 228.6) (xy 229.87 236.22)) (stroke (width 0) (type default)))
(global_label "GND" (shape passive) (at 229.87 236.22 0) (effects (font (size 0.95 0.95)) (justify left)) (property "Intersheetrefs" "${INTERSHEET_REFS}" (at 229.87 236.22 0) (effects (font (size 0.95 0.95)) (hide yes))))
(wire (pts (xy 240.03 220.98) (xy 247.65 220.98)) (stroke (width 0) (type default)))
(label "CHG_CC_OUT" (at 247.65 220.98 0) (effects (font (size 0.95 0.95)) (justify left bottom)))
(symbol (lib_id "Device:C") (at 228.6 251.46 0) (unit 1) (in_bom yes) (on_board yes) (dnp no) (property "Reference" "C107" (at 232.6 250.06 0) (effects (font (size 1.1 1.1)) (justify left))) (property "Value" "10nF (tune)" (at 232.6 252.86 0) (effects (font (size 1.1 1.1)) (justify left))) (property "Footprint" "" (at 228.6 251.46 0) (effects (font (size 1 1)) (hide yes))) (pin "1") (pin "2"))
(wire (pts (xy 228.6 247.65) (xy 228.6 240.03)) (stroke (width 0) (type default)))
(label "CHG_CC_OUT" (at 228.6 240.03 0) (effects (font (size 0.95 0.95)) (justify left bottom)))
(wire (pts (xy 228.6 255.27) (xy 228.6 262.89)) (stroke (width 0) (type default)))
(label "CHG_CC_NEG" (at 228.6 262.89 0) (effects (font (size 0.95 0.95)) (justify left bottom)))
(symbol (lib_id "Device:C") (at 271.78 251.46 0) (unit 1) (in_bom yes) (on_board yes) (dnp no) (property "Reference" "C108" (at 275.78 250.06 0) (effects (font (size 1.1 1.1)) (justify left))) (property "Value" "100nF" (at 275.78 252.86 0) (effects (font (size 1.1 1.1)) (justify left))) (property "Footprint" "" (at 271.78 251.46 0) (effects (font (size 1 1)) (hide yes))) (pin "1") (pin "2"))
(wire (pts (xy 271.78 247.65) (xy 271.78 240.03)) (stroke (width 0) (type default)))
(global_label "3V3_CHG" (shape input) (at 271.78 240.03 0) (effects (font (size 0.95 0.95)) (justify left)) (property "Intersheetrefs" "${INTERSHEET_REFS}" (at 271.78 240.03 0) (effects (font (size 0.95 0.95)) (hide yes))))
(wire (pts (xy 271.78 255.27) (xy 271.78 262.89)) (stroke (width 0) (type default)))
(global_label "GND" (shape passive) (at 271.78 262.89 0) (effects (font (size 0.95 0.95)) (justify left)) (property "Intersheetrefs" "${INTERSHEET_REFS}" (at 271.78 262.89 0) (effects (font (size 0.95 0.95)) (hide yes))))
(symbol (lib_id "Device:D_Schottky") (at 285.75 220.98 180) (unit 1) (in_bom yes) (on_board yes) (dnp no) (property "Reference" "D102" (at 281.75 212.58 0) (effects (font (size 1.1 1.1)) (justify left))) (property "Value" "BAT54 (candidate)" (at 281.75 215.38 0) (effects (font (size 1.1 1.1)) (justify left))) (property "Footprint" "" (at 285.75 220.98 0) (effects (font (size 1 1)) (hide yes))) (pin "1") (pin "2"))
(wire (pts (xy 289.56 220.98) (xy 297.18 220.98)) (stroke (width 0) (type default)))
(label "CHG_CC_DIODE" (at 297.18 220.98 0) (effects (font (size 0.95 0.95)) (justify left bottom)))
(wire (pts (xy 281.94 220.98) (xy 274.32 220.98)) (stroke (width 0) (type default)))
(label "CHG_CC_OUT" (at 274.32 220.98 0) (effects (font (size 0.95 0.95)) (justify left bottom)))
(symbol (lib_id "Device:R") (at 345.44 220.98 0) (unit 1) (in_bom yes) (on_board yes) (dnp no) (property "Reference" "R109" (at 349.44 219.58 0) (effects (font (size 1.1 1.1)) (justify left))) (property "Value" "10k (tune)" (at 349.44 222.38 0) (effects (font (size 1.1 1.1)) (justify left))) (property "Footprint" "" (at 345.44 220.98 0) (effects (font (size 1 1)) (hide yes))) (pin "1") (pin "2"))
(wire (pts (xy 345.44 217.17) (xy 345.44 209.55)) (stroke (width 0) (type default)))
(label "CHG_CC_DIODE" (at 345.44 209.55 0) (effects (font (size 0.95 0.95)) (justify left bottom)))
(wire (pts (xy 345.44 224.79) (xy 345.44 232.41)) (stroke (width 0) (type default)))
(global_label "CHG_FB" (shape bidirectional) (at 345.44 232.41 180) (effects (font (size 0.85 0.85)) (justify left)))
(text "Production checks remain open: CC loop stability, worst-case ripple, reverse-current leakage, and reduced-voltage hold time." (at 30.48 267.97 0) (effects (font (size 1.15 1.15)) (justify left)))
(sheet_instances (path "" (page "1")))
(embedded_fonts no))
